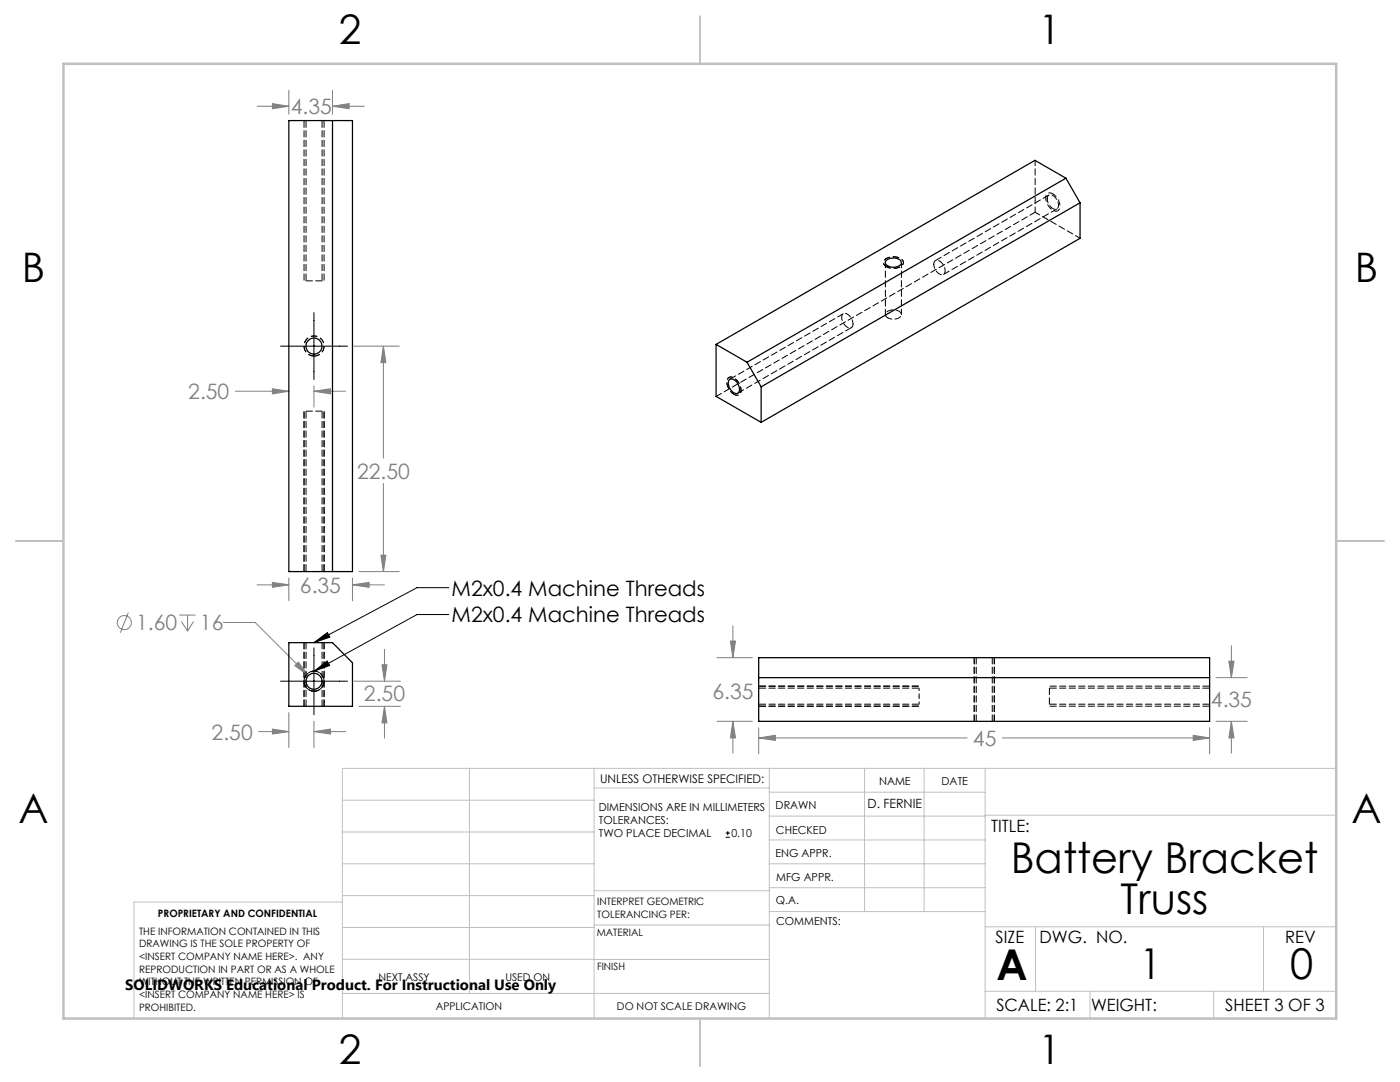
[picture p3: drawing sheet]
<svg xmlns="http://www.w3.org/2000/svg" width="279mm" height="216mm" viewBox="0 0 279 216" stroke-linecap="round" stroke-linejoin="round" font-family="sans-serif">
<g fill="none" stroke="#808080" stroke-width=".2">
<path d="M57.6 18v4.8M66.4 18v4.8M51.3 21.2h6.3M54.4 20.7l3.2 .5-3.2 .5zM66.4 21.2l3.3-.5v1zM66.4 21.2h6.3M47 78.1h10.6M54.4 77.6l3.2 .5-3.2 .5zM62.7 78.1l3.3-.5v1zM62.7 77v4.2M62.7 78.1h6.3M70.6 69.1h9.1"/>
<path d="M76.5 69.1l.5 3.3h-1zM76.5 69.1v22.3M76.5 96.4v17.7M51.3 116.7h6.3M54.4 116.2l3.2 .5-3.2 .5zM57.6 115.3v4.6M70.3 116.7l3.4-.5v1zM70.3 115.3v4.6M70.3 116.7h6.4M71.6 114.1h8.1M76 110.8h1l-.5 3.3zM25.6 122.2l-1.6 4.1"/>
<path d="M35.8 122.7h3.2M36.2 124l1.2 1.9M37.4 122.7v3.2M38.6 124l-1.2 1.9M44.6 124.2h6.3l10.6 10.6M58.8 132.8l.7-.7 2 2.7zM70.6 135.9h9.3M76.2 132.6h1l-.5 3.3zM76.7 129.6v6.3M143.1 131.2h7M145.8 127.9h1l-.5 3.3zM146.3 124.9v6.3"/>
<path d="M242.7 135.2h6.2M245.3 131.9h1l-.6 3.3zM245.7 128.9v6.3M51.6 146h6M54.4 145.5l3.2 .5-3.2 .5zM57.6 142.2v7M62.7 146l3.3-.5v1zM62.7 143.9v5.3M62.7 146h6.3M71.6 140.9h8.3M76.7 140.9l.5 3.4h-1zM76.7 140.9v6.4"/>
<path d="M143.1 143.9h7M146.3 143.9l.5 3.3h-1zM146.3 143.9v6.4M151.4 147.2l3.3-.5v1zM151.4 145.2v5.2M151.4 147.2h41.6M200 147.2h41.4M238.1 146.7l3.3 .5-3.3 .5zM241.4 145.2v5.2M242.7 143.9h6.2M245.7 143.9l.6 3.3h-1zM245.7 143.9v6.4"/>
<circle cx="24.8" cy="124.2" r="1.41"/>
</g>
<path d="M56 69.1h13.4M62.7 62.4v13.3M89.6 117.3h-6.4l-20.5 10.9M56 135.9h13.4M62.7 128.2l2.6-2 .5 .9zM62.7 133.9l2.6-2 .5 .9zM62.7 129.3v13.3M89.6 122.6h-6.4l-20.5 11.3M144.8 167.1h.9M144.8 166.2h.9M145.2 165.8v.9" fill="none" stroke="#000" stroke-width=".2"/>
<path d="M62.7 71a2 2 0 0 1-1.8-2.9 2 2 0 0 1 3.4-.2 2 2 0 0 1-1.4 3.1h-.2M62.7 137.9a2 2 0 0 1-1.8-2.9 2 2 0 0 1 3.4-.2 2 2 0 0 1-1.4 3.1h-.2M62.7 133.9a2 2 0 0 0-1.8 3 2 2 0 0 0 3.4 .1 2 2 0 0 0-1.4-3.1h-.2" fill="none" stroke="#000" stroke-width=".2" stroke-dasharray="1.3 .6" stroke-dashoffset=".1" stroke-linecap="butt"/>
<path d="M210.1 38.7a.94 .94 0 0 0-1.2 0 .94 .94 0 0 0-.2 1.2 2.35 2.35 0 0 0 2.3 2.2 1.84 1.84 0 0 0-.1-2.7l-.8-.7M176.9 53.2a.94 .94 0 0 1-.6-1.1 .94 .94 0 0 1 1-.7 2.35 2.35 0 0 1 3 .9 1.84 1.84 0 0 1-2.4 1.2l-1-.3M146.5 78.7a2.54 2.54 0 0 1-1.1-3.3 1.54 1.54 0 0 1 2 .9 1.78 1.78 0 0 1 0 2.5l-.5 .1-.4-.2" fill="none" stroke="#000" stroke-width=".2" stroke-dasharray="1.3 .6" stroke-dashoffset=".4" stroke-linecap="butt"/>
<g fill="none" stroke="#c0c0c0" stroke-width=".2">
<path d="M68.3 159.7h50.3M93.7 153.3v44.9M118.6 153.3v49.9M118.6 157.2h34.9M153.5 153.3v49.9M153.5 158.1h43.1M172.5 153.3v28.6M184.4 153.3v28.6M196.6 153.3v49.9M266.7 153.3h-198.4v49.9M68.3 178.7h50.3M68.3 172.4h50.3"/>
<path d="M68.3 166h50.3M68.3 180h-41.6v23.2M118.6 177.7h35M153.5 167.6h43.1M153.5 162.8h43.1M153.5 172.4h43.1M153.5 177.1h43.1M196.6 162.7h70.1M68.3 198.2h85.2M68.3 191.4l85.2 .1M68.3 185.1h50.3M118.6 184.6h35"/>
<path d="M153.6 181.9h43M196.6 197.8h70.1M196.6 184.9h70.1M206.7 184.9v12.9M217.5 197.8v5.4M242.2 197.8v5.4M252.2 184.9v12.9"/>
</g>
<path d="M139.7 3.2v9.5M3.1 107.9h9.6M266.7 107.9h9.5M139.7 203.2v9.6" fill="none" stroke="#c0c0c0" stroke-width=".25"/>
<path d="M12.7 12.7h254v190.5h-254z" fill="none" stroke="#c0c0c0" stroke-width=".5"/>
<path d="M60.7 128.2v12.7M64.7 128.2v12.7M194.4 131.2v12.7M198.4 131.2v12.7" fill="none" stroke="#000" stroke-width=".2" stroke-dasharray="1.3 .6"/>
<path d="M60.7 24v32M64.7 24v32M60.7 114v-32M64.7 114v-32M151.4 136.9h32M241.4 136.9h-32M151.4 140.9h32M241.4 140.9h-32" fill="none" stroke="#000" stroke-width=".2" stroke-dasharray="1.3 .6" stroke-dashoffset="-.1"/>
<path d="M59.5 132.1l-.7 .7 2.7 2zM76.2 132.6h1l-.5 3.3zM76.7 140.9l.5 3.4h-1zM62.7 146l3.3-.5v1zM54.4 145.5l3.2 .5-3.2 .5zM146.3 143.9l.5 3.3h-1zM145.8 127.9h1l-.5 3.3zM245.3 131.9h1l-.6 3.3zM245.7 143.9l.6 3.3h-1zM151.4 147.2l3.3-.5v1zM238.1 146.7l3.3 .5-3.3 .5zM62.7 78.1l3.3-.5v1zM54.4 77.6l3.2 .5-3.2 .5zM76.5 69.1l.5 3.3h-1zM76 110.8h1l-.5 3.3zM70.3 116.7l3.4-.5v1zM54.4 116.2l3.2 .5-3.2 .5zM54.4 20.7l3.2 .5-3.2 .5zM66.4 21.2l3.3-.5v1z" fill="#808080"/>
<path d="M62.7 128.2l2.6-2 .5 .9zM62.7 133.9l2.6-2 .5 .9z" fill="#000"/>
<g fill="none" stroke="#000" stroke-width=".25">
<path d="M57.6 24.1h12.7v90h-12.7zM66.4 24.1v90M212.7 35.6l-63.6 36.7M212.7 35.6l2.8 4.9M212.7 35.6l-6.1-3.6-63.7 36.7M176.8 52a2.12 2.12 0 0 1 3 .1 .98 .98 0 0 1-1.2 1.2 1.7 1.7 0 0 1-1.9-.9zM215.5 40.5l-63.6 36.7M215.5 40.5v7.1l-63.6 36.7M142.9 68.7v10.4l9 5.2M142.9 68.7l6.2 3.6M145.6 75.7a1.71 1.71 0 0 1 2 1.7 .78 .78 0 0 1-.4 1.1 .78 .78 0 0 1-1-.3 1.91 1.91 0 0 1-.6-2.5zM149.1 72.3l2.8 4.9"/>
<path d="M151.9 77.2v7.1M57.6 128.2h8.8l3.9 4.1v8.6h-12.7zM151.4 131.2h90v12.7h-90zM151.4 135.2h90"/>
<circle cx="62.7" cy="69.1" r="1.6"/>
<circle cx="62.7" cy="135.9" r="1.6"/>
</g>
<path d="M209.3 38.9l-22.6 13.1M61.1 56h3.2M188.3 54.8l22.6-13.1M147.3 78.4l22.6-13M168.3 62.6l-22.6 13.1M64.3 82h-3.2M61.1 128.2v12.7M194.8 131.2v12.7M209.4 137.3v3.2M64.3 140.9v-12.7M198 143.9v-12.7" fill="none" stroke="#000" stroke-width=".2" stroke-dasharray="1.3 .6"/>
<path d="M183.4 138.9v-1.6M183.4 140.5v-1.6" fill="none" stroke="#000" stroke-width=".2" stroke-dasharray="1.3 .6" stroke-dashoffset=".8"/>
<path d="M61.1 24v32M64.3 56v-32M61.1 82v32M64.3 114v-32M183.4 137.3h-32M241.4 137.3h-32M151.4 140.5h32M209.4 140.5h32" fill="none" stroke="#000" stroke-width=".2" stroke-dasharray="1.3 .6" stroke-dashoffset="-.1"/>
<path d="M209 39.7a.75 .75 0 0 1 .5-.9 .75 .75 0 0 1 .9 .4 1.88 1.88 0 0 1 .6 2.5 1.62 1.62 0 0 1-1.9-1.5l-.1-.5M186.4 52.7a.75 .75 0 0 1 .5-.8 .75 .75 0 0 1 .9 .4 1.88 1.88 0 0 1 .5 2.4 1.62 1.62 0 0 1-1.8-1.4l-.1-.6M170.2 64.6a2.07 2.07 0 0 0-1.8-2 1.53 1.53 0 0 0 .2 2.3 .85 .85 0 0 0 .8 .5 .85 .85 0 0 0 .8-.5v-.3M177.2 63.4a2.07 2.07 0 0 0 2.7-.5 1.53 1.53 0 0 0-2.1-1 .85 .85 0 0 0-.9 .4 .85 .85 0 0 0 .1 1l.2 .1" fill="none" stroke="#000" stroke-width=".2" stroke-dasharray="1.3 .6" stroke-dashoffset=".4"/>
<path d="M142.9 79.1l63.7-36.7" fill="none" stroke="#000" stroke-width=".2" stroke-dasharray="1.3 .6" stroke-dashoffset=".1"/>
<path d="M206.6 32v10.4M176.7 52.4v10.4M206.6 42.4l9 5.1M179.9 62.8v-10.4" fill="none" stroke="#000" stroke-width=".2" stroke-dasharray="1.3 .6" stroke-dashoffset=".2"/>
<g font-size="8.5">
<text x="201.7" y="174.2">Battery Bracket</text>
<text x="223.6" y="182.3">Truss</text>
<text x="198.9" y="195.5">A</text>
<text x="227.5" y="195.4">1</text>
<text x="257.5" y="195.4">0</text>
</g>
<g font-size="8.1">
<text x="67.6" y="8.9">2</text>
<text x="207.3" y="8.9">1</text>
<text x="4.4" y="56.2">B</text>
<text x="270.4" y="56.2">B</text>
<text x="3.7" y="164.1">A</text>
<text x="269.7" y="164.1">A</text>
<text x="67.6" y="212.4">2</text>
<text x="207.3" y="212.4">1</text>
</g>
<g font-size="4.2" fill="#808080">
<text x="58" y="22.8">4.35</text>
<text x="37.6" y="79.7">2.50</text>
<text x="71.3" y="95.5">22.50</text>
<text x="59.9" y="118.3">6.35</text>
<text x="27.2" y="125.8">1.60</text>
<text x="39.9" y="125.8">16</text>
<text x="72.6" y="139.8">2.50</text>
<text x="142.2" y="139.5">6.35</text>
<text x="241.7" y="141.1">4.35</text>
<text x="42.2" y="147.6">2.50</text>
<text x="194.2" y="148.8">45</text>
</g>
<g font-size="4.2">
<text x="90.1" y="118.9">M2x0.4 Machine Threads</text>
<text x="90.1" y="124.2">M2x0.4 Machine Threads</text>
</g>
<g font-size="3.4">
<text x="197.8" y="166">TITLE:</text>
<text x="198.7" y="188.1">SIZE</text>
<text x="207.5" y="188.1">DWG. NO.</text>
<text x="256.5" y="188.2">REV</text>
<text x="198.8" y="201.7">SCALE: 2:1</text>
<text x="217.7" y="201.8">WEIGHT:</text>
<text x="244.5" y="201.7">SHEET 3 OF 3</text>
</g>
<text font-size="3" x="25" y="197.6">SOLIDWORKS Educational Product. For Instructional Use Only</text>
<text font-size="2.5" x="173.1" y="161.3">D. FERNIE</text>
<text font-size="2.4" x="119.8" y="156.2">UNLESS OTHERWISE SPECIFIED:</text>
<g font-size="2.2">
<text x="119.5" y="161.8">DIMENSIONS ARE IN MILLIMETERS</text>
<text x="154.8" y="161.4">DRAWN</text>
<text x="175.4" y="156.6">NAME</text>
<text x="187.9" y="156.7">DATE</text>
<text x="119.5" y="164.4">TOLERANCES:</text>
<text x="119.5" y="167.1">TWO PLACE DECIMAL</text>
<text x="146" y="167.1">0.10</text>
<text x="154.9" y="166.3">CHECKED</text>
<text x="154.8" y="171">ENG APPR.</text>
<text x="154.9" y="175.7">MFG APPR.</text>
<text x="154.9" y="180.4">Q.A.</text>
<text x="154.9" y="184.6">COMMENTS:</text>
</g>
<g font-size="2.1">
<text x="75.5" y="195.7">NEXT ASSY</text>
<text x="100.9" y="195.7">USED ON</text>
<text x="86.9" y="201.5">APPLICATION</text>
<text x="123.1" y="201.6">DO NOT SCALE DRAWING</text>
</g>
<g font-size="2">
<text x="31.5" y="182.9">PROPRIETARY AND CONFIDENTIAL</text>
<text x="119.2" y="180.6">INTERPRET GEOMETRIC</text>
<text x="119.2" y="183.1">TOLERANCING PER:</text>
<text x="27.8" y="186.5">THE INFORMATION CONTAINED IN THIS</text>
<text x="27.8" y="189">DRAWING IS THE SOLE PROPERTY OF</text>
<text x="27.8" y="191.6">&lt;INSERT COMPANY NAME HERE&gt;. ANY</text>
<text x="119.1" y="186.7">MATERIAL</text>
<text x="27.8" y="194.1">REPRODUCTION IN PART OR AS A WHOLE</text>
<text x="27.8" y="196.6">WITHOUT THE WRITTEN PERMISSION OF</text>
<text x="119.1" y="193.5">FINISH</text>
<text x="27.8" y="199.1">&lt;INSERT COMPANY NAME HERE&gt; IS</text>
<text x="27.8" y="201.7">PROHIBITED.</text>
</g>
</svg>
